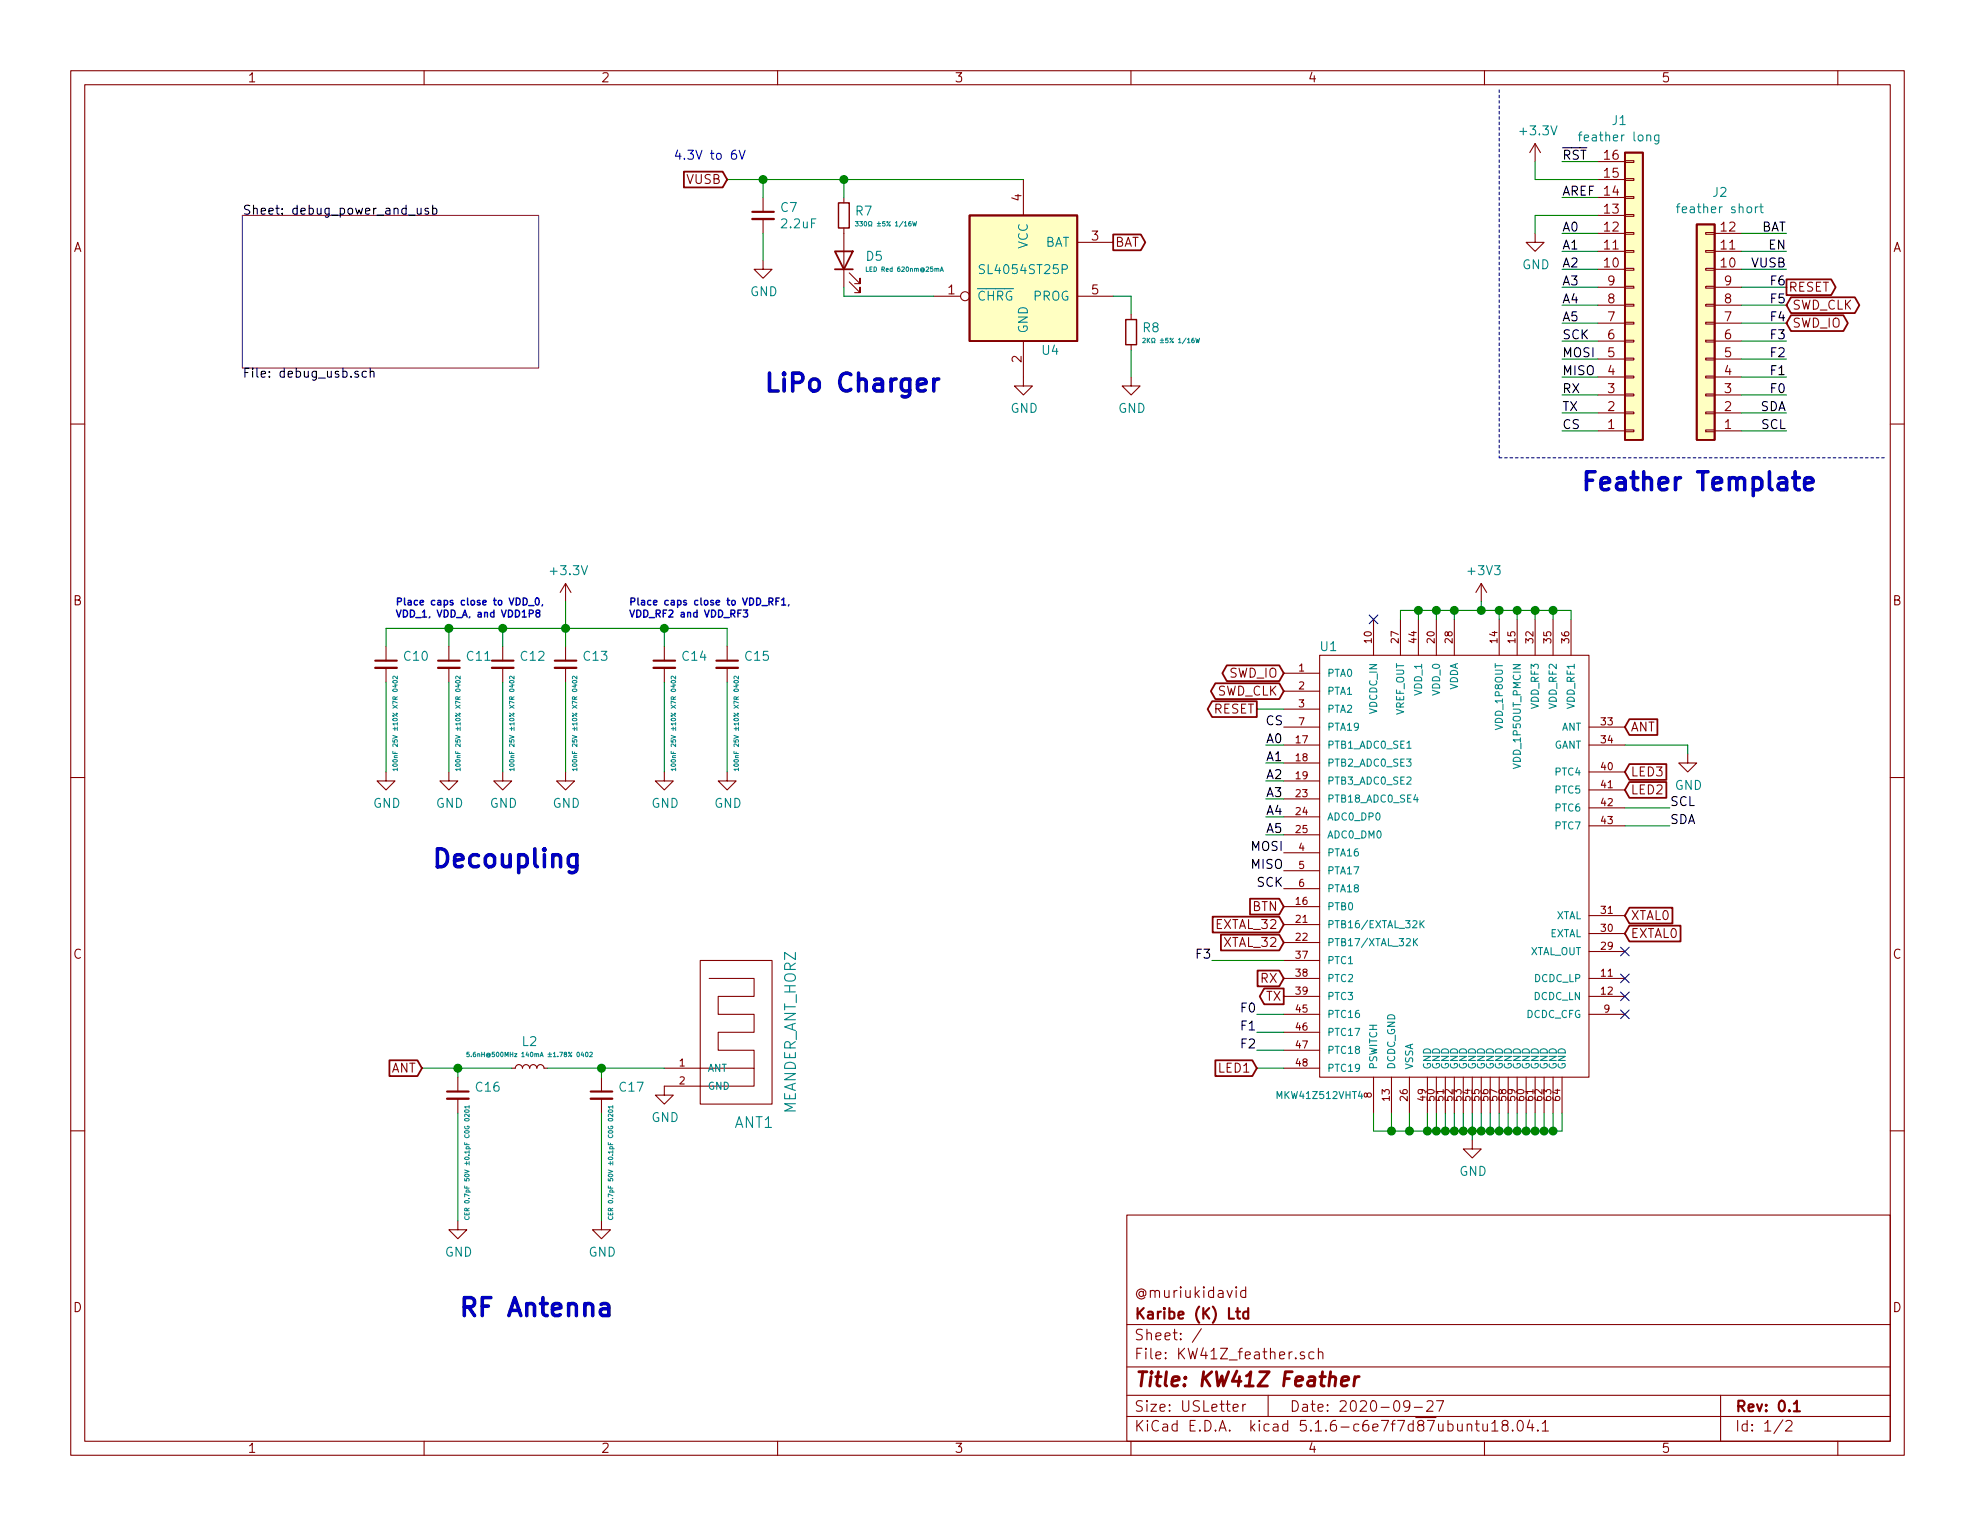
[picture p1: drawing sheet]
EESchema Schematic File Version 4
EELAYER 30 0
EELAYER END
$Descr USLetter 11000 8500
encoding utf-8
Sheet 1 2
Title "KW41Z Feather"
Date "2020-09-27"
Rev "0.1"
Comp "Karibe (K) Ltd"
Comment1 "@muriukidavid"
Comment2 ""
Comment3 ""
Comment4 ""
$EndDescr
$Comp
L Connector_Generic:Conn_01x16 J1
U 1 1
P 9100 1700
F 0 "J1" H 9019 675 50  0000 C CNN
F 1 "feather long" H 9019 766 50  0000 C CNN
F 2 "Connector_PinHeader_2.54mm:PinHeader_1x16_P2.54mm_Vertical" H 9100 1700 50  0001 C CNN
F 3 "~" H 9100 1700 50  0001 C CNN
	1    9100 1700
	1    0    0    1   
$EndComp
$Comp
L Connector_Generic:Conn_01x12 J2
U 1 1
P 9500 1900
F 0 "J2" H 9420 1075 50  0000 C CNN
F 1 "feather short" H 9420 1166 50  0000 C CNN
F 2 "Connector_PinHeader_2.54mm:PinHeader_1x12_P2.54mm_Vertical" H 9500 1900 50  0001 C CNN
F 3 "~" H 9500 1900 50  0001 C CNN
	1    9500 1900
	-1   0    0    1   
$EndComp
Text Label 8700 900  0    50   ~ 0
~RST
Text Label 8700 1100 0    50   ~ 0
AREF
Text Label 8700 1300 0    50   ~ 0
A0
Text Label 8700 1400 0    50   ~ 0
A1
Text Label 8700 1500 0    50   ~ 0
A2
Text Label 8700 1600 0    50   ~ 0
A3
Text Label 8700 1700 0    50   ~ 0
A4
Text Label 8700 1800 0    50   ~ 0
A5
Text Label 8700 1900 0    50   ~ 0
SCK
Text Label 8700 2000 0    50   ~ 0
MOSI
Text Label 8700 2100 0    50   ~ 0
MISO
Text Label 8700 2200 0    50   ~ 0
RX
Text Label 8700 2300 0    50   ~ 0
TX
Text Label 8700 2400 0    50   ~ 0
CS
Text Label 9950 1300 2    50   ~ 0
BAT
Text Label 9950 1400 2    50   ~ 0
EN
Text Label 9950 1500 2    50   ~ 0
VUSB
Text Label 9950 1600 2    50   ~ 0
F6
Text Label 9950 1700 2    50   ~ 0
F5
Text Label 9950 1800 2    50   ~ 0
F4
Text Label 9950 1900 2    50   ~ 0
F3
Text Label 9950 2000 2    50   ~ 0
F2
Text Label 9950 2100 2    50   ~ 0
F1
Text Label 9950 2200 2    50   ~ 0
F0
Text Label 9950 2400 2    50   ~ 0
SCL
Text Label 9950 2300 2    50   ~ 0
SDA
Wire Wire Line
	8700 900  8900 900 
Wire Wire Line
	8700 1100 8900 1100
Wire Wire Line
	8700 1300 8900 1300
Wire Wire Line
	8700 1400 8900 1400
Wire Wire Line
	8700 1500 8900 1500
Wire Wire Line
	8700 1600 8900 1600
Wire Wire Line
	8700 1700 8900 1700
Wire Wire Line
	8700 1800 8900 1800
Wire Wire Line
	8700 1900 8900 1900
Wire Wire Line
	8700 2000 8900 2000
Wire Wire Line
	8700 2100 8900 2100
Wire Wire Line
	8700 2200 8900 2200
Wire Wire Line
	8700 2300 8900 2300
Wire Wire Line
	8700 2400 8900 2400
Wire Wire Line
	9700 1300 9950 1300
Wire Wire Line
	9700 1400 9950 1400
Wire Wire Line
	9700 1500 9950 1500
Wire Wire Line
	9700 1600 9950 1600
Wire Wire Line
	9700 1700 9950 1700
Wire Wire Line
	9700 1800 9950 1800
Wire Wire Line
	9700 1900 9950 1900
Wire Wire Line
	9700 2000 9950 2000
Wire Wire Line
	9700 2100 9950 2100
Wire Wire Line
	9700 2200 9950 2200
Wire Wire Line
	9700 2300 9950 2300
Wire Wire Line
	9700 2400 9950 2400
$Comp
L power:+3.3V #PWR01
U 1 1
P 8550 900
F 0 "#PWR01" H 8550 750 50  0001 C CNN
F 1 "+3.3V" H 8565 1073 50  0000 C CNN
F 2 "" H 8550 900 50  0001 C CNN
F 3 "" H 8550 900 50  0001 C CNN
	1    8550 900 
	1    0    0    -1  
$EndComp
$Comp
L power:GND #PWR02
U 1 1
P 8550 1300
F 0 "#PWR02" H 8550 1050 50  0001 C CNN
F 1 "GND" H 8555 1127 50  0000 C CNN
F 2 "" H 8550 1300 50  0001 C CNN
F 3 "" H 8550 1300 50  0001 C CNN
	1    8550 1300
	1    0    0    -1  
$EndComp
Wire Wire Line
	8550 900  8550 1000
Wire Wire Line
	8550 1000 8900 1000
Wire Wire Line
	8550 1300 8550 1200
Wire Wire Line
	8550 1200 8900 1200
Wire Notes Line
	8350 500  8350 2550
Wire Notes Line
	8350 2550 10500 2550
$Comp
L MKW41Z-board:MKW41Z512VHT4 U1
U 1 1
P 8200 4800
F 0 "U1" H 7400 6000 50  0000 C CNN
F 1 "MKW41Z512VHT4" H 7350 3500 39  0000 C CNN
F 2 "mk41z512vht4:MKW41Z512VHT4_A" H 7100 2400 50  0001 L BNN
F 3 "VFQFN-48 NXP Semiconductors" H 7100 2900 50  0001 L BNN
F 4 "https://www.digikey.com/product-detail/en/nxp-usa-inc/MKW41Z512VHT4/MKW41Z512VHT4-ND/6073454?WT.z_cid=ref_snapeda&utm_source=snapeda&utm_medium=aggregator&utm_campaign=buynow" H 7100 2550 50  0001 L BNN "Field4"
F 5 "KINETIS L 32-BIT MCU ARM CORTEX-" H 7100 2800 50  0001 L BNN "Field5"
F 6 "NXP Semiconductors" H 7100 3000 50  0001 L BNN "Field6"
F 7 "MKW41Z512VHT4-ND" H 7100 2700 50  0001 L BNN "Field7"
	1    8200 4800
	1    0    0    -1  
$EndComp
$Sheet
S 1350 1200 1650 850 
U 5F668CF3
F0 "debug_power_and_usb" 50
F1 "debug_usb.sch" 50
$EndSheet
Text GLabel 7150 3750 0    50   BiDi ~ 0
SWD_IO
Text GLabel 7150 3850 0    50   BiDi ~ 0
SWD_CLK
Text GLabel 7150 5550 0    50   Output ~ 0
TX
Text GLabel 7150 5450 0    50   Input ~ 0
RX
Text GLabel 7150 5150 0    50   Input ~ 0
EXTAL_32
Text GLabel 7150 5250 0    50   Input ~ 0
XTAL_32
Text GLabel 9050 5200 2    50   Input ~ 0
EXTAL0
Text GLabel 9050 5100 2    50   Input ~ 0
XTAL0
$Comp
L MKW41Z-board:GND #PWR03
U 1 1
P 8200 6350
F 0 "#PWR03" H 8200 6100 50  0001 C CNN
F 1 "GND" H 8205 6177 50  0000 C CNN
F 2 "" H 8200 6350 50  0001 C CNN
F 3 "" H 8200 6350 50  0001 C CNN
	1    8200 6350
	1    0    0    -1  
$EndComp
Text GLabel 7150 5050 0    50   Input ~ 0
BTN
Text GLabel 7000 5950 0    50   Input ~ 0
LED1
Text GLabel 9050 4400 2    50   Input ~ 0
LED2
Text GLabel 9050 4300 2    50   Input ~ 0
LED3
Text GLabel 9050 4050 2    50   Input ~ 0
ANT
$Comp
L MKW41Z-board:GND #PWR05
U 1 1
P 9400 4200
F 0 "#PWR05" H 9400 3950 50  0001 C CNN
F 1 "GND" H 9405 4027 50  0000 C CNN
F 2 "" H 9400 4200 50  0001 C CNN
F 3 "" H 9400 4200 50  0001 C CNN
	1    9400 4200
	1    0    0    -1  
$EndComp
Wire Wire Line
	9050 4150 9400 4150
Wire Wire Line
	9400 4150 9400 4200
NoConn ~ 7650 3450
Wire Wire Line
	7650 6200 7650 6300
Wire Wire Line
	7650 6300 7750 6300
Wire Wire Line
	8700 6300 8700 6200
Wire Wire Line
	8650 6200 8650 6300
Connection ~ 8650 6300
Wire Wire Line
	8650 6300 8700 6300
Wire Wire Line
	8600 6200 8600 6300
Connection ~ 8600 6300
Wire Wire Line
	8600 6300 8650 6300
Wire Wire Line
	8550 6200 8550 6300
Connection ~ 8550 6300
Wire Wire Line
	8550 6300 8600 6300
Wire Wire Line
	8500 6200 8500 6300
Connection ~ 8500 6300
Wire Wire Line
	8500 6300 8550 6300
Wire Wire Line
	8450 6200 8450 6300
Connection ~ 8450 6300
Wire Wire Line
	8450 6300 8500 6300
Wire Wire Line
	8400 6200 8400 6300
Connection ~ 8400 6300
Wire Wire Line
	8400 6300 8450 6300
Wire Wire Line
	8350 6200 8350 6300
Connection ~ 8350 6300
Wire Wire Line
	8350 6300 8400 6300
Wire Wire Line
	8300 6200 8300 6300
Connection ~ 8300 6300
Wire Wire Line
	8300 6300 8350 6300
Wire Wire Line
	8250 6200 8250 6300
Connection ~ 8250 6300
Wire Wire Line
	8250 6300 8300 6300
Wire Wire Line
	8200 6200 8200 6300
Connection ~ 8200 6300
Wire Wire Line
	8200 6300 8250 6300
Wire Wire Line
	8150 6200 8150 6300
Connection ~ 8150 6300
Wire Wire Line
	8150 6300 8200 6300
Wire Wire Line
	8100 6200 8100 6300
Connection ~ 8100 6300
Wire Wire Line
	8100 6300 8150 6300
Wire Wire Line
	8050 6200 8050 6300
Connection ~ 8050 6300
Wire Wire Line
	8050 6300 8100 6300
Wire Wire Line
	8000 6200 8000 6300
Connection ~ 8000 6300
Wire Wire Line
	8000 6300 8050 6300
Wire Wire Line
	7950 6200 7950 6300
Connection ~ 7950 6300
Wire Wire Line
	7950 6300 8000 6300
Wire Wire Line
	7850 6200 7850 6300
Connection ~ 7850 6300
Wire Wire Line
	7850 6300 7950 6300
Wire Wire Line
	7750 6200 7750 6300
Connection ~ 7750 6300
Wire Wire Line
	7750 6300 7850 6300
Wire Wire Line
	8200 6350 8200 6300
$Comp
L power:+3V3 #PWR?
U 1 1
P 8250 3350
AR Path="/5F668CF3/5F6CE064" Ref="#PWR?"  Part="1" 
AR Path="/5F6CE064" Ref="#PWR04"  Part="1" 
F 0 "#PWR04" H 8250 3200 50  0001 C CNN
F 1 "+3V3" H 8265 3523 50  0000 C CNN
F 2 "" H 8250 3350 50  0001 C CNN
F 3 "" H 8250 3350 50  0001 C CNN
	1    8250 3350
	1    0    0    -1  
$EndComp
Wire Wire Line
	7800 3450 7800 3400
Wire Wire Line
	7800 3400 7900 3400
Wire Wire Line
	8750 3400 8750 3450
Wire Wire Line
	8650 3450 8650 3400
Connection ~ 8650 3400
Wire Wire Line
	8650 3400 8750 3400
Wire Wire Line
	8550 3450 8550 3400
Connection ~ 8550 3400
Wire Wire Line
	8550 3400 8650 3400
Wire Wire Line
	8450 3450 8450 3400
Connection ~ 8450 3400
Wire Wire Line
	8450 3400 8550 3400
Wire Wire Line
	8350 3450 8350 3400
Connection ~ 8350 3400
Wire Wire Line
	8350 3400 8450 3400
Wire Wire Line
	8100 3450 8100 3400
Connection ~ 8100 3400
Wire Wire Line
	8100 3400 8250 3400
Wire Wire Line
	8000 3450 8000 3400
Connection ~ 8000 3400
Wire Wire Line
	8000 3400 8100 3400
Wire Wire Line
	7900 3450 7900 3400
Connection ~ 7900 3400
Wire Wire Line
	7900 3400 8000 3400
Wire Wire Line
	8250 3400 8250 3350
Connection ~ 8250 3400
Wire Wire Line
	8250 3400 8350 3400
Text Label 7050 4150 0    50   ~ 0
A0
Text Label 7050 4250 0    50   ~ 0
A1
Text Label 7050 4350 0    50   ~ 0
A2
Text Label 7050 4450 0    50   ~ 0
A3
Text Label 7050 4550 0    50   ~ 0
A4
Text Label 7050 4650 0    50   ~ 0
A5
Wire Wire Line
	7050 4650 7150 4650
Wire Wire Line
	7050 4550 7150 4550
Wire Wire Line
	7050 4450 7150 4450
Wire Wire Line
	7050 4350 7150 4350
Wire Wire Line
	7050 4250 7150 4250
Wire Wire Line
	7050 4150 7150 4150
Text Label 7150 4950 2    50   ~ 0
SCK
Text Label 7150 4750 2    50   ~ 0
MOSI
Text Label 7150 4850 2    50   ~ 0
MISO
Text Label 9300 4600 0    50   ~ 0
SDA
Text Label 9300 4500 0    50   ~ 0
SCL
Wire Wire Line
	9050 4500 9300 4500
Wire Wire Line
	9050 4600 9300 4600
Text Label 7150 4050 2    50   ~ 0
CS
Wire Wire Line
	7000 5650 7150 5650
Wire Wire Line
	7150 5750 7000 5750
Wire Wire Line
	7000 5850 7150 5850
Wire Wire Line
	7150 5950 7000 5950
Text GLabel 7000 3950 0    50   Output ~ 0
RESET
Wire Wire Line
	7000 3950 7150 3950
Text Label 7000 5650 2    50   ~ 0
F0
Text Label 7000 5750 2    50   ~ 0
F1
Text Label 7000 5850 2    50   ~ 0
F2
Text Label 6750 5350 2    50   ~ 0
F3
Wire Wire Line
	6750 5350 7150 5350
NoConn ~ 9050 5450
NoConn ~ 9050 5550
NoConn ~ 9050 5650
NoConn ~ 9050 5300
Text GLabel 2350 5950 0    50   Input ~ 0
ANT
$Comp
L MKW41Z-board:MEANDER_ANT_HORZ ANT1
U 1 1
P 3900 5950
F 0 "ANT1" H 4200 5650 60  0000 C CNN
F 1 "MEANDER_ANT_HORZ" V 4400 6150 60  0000 C CNN
F 2 "RF_Antenna:Texas_SWRA117D_2.4GHz_Right" H 3900 5950 60  0001 C CNN
F 3 "" H 3900 5950 60  0001 C CNN
	1    3900 5950
	1    0    0    -1  
$EndComp
$Comp
L power:GND #PWR06
U 1 1
P 3700 6050
F 0 "#PWR06" H 3700 5800 50  0001 C CNN
F 1 "GND" H 3705 5877 50  0000 C CNN
F 2 "" H 3700 6050 50  0001 C CNN
F 3 "" H 3700 6050 50  0001 C CNN
	1    3700 6050
	1    0    0    -1  
$EndComp
$Comp
L myRF:SL4054ST25P U4
U 1 1
P 5700 1500
F 0 "U4" H 5850 1050 50  0000 C CNN
F 1 "SL4054ST25P" H 5700 1500 50  0000 C CNN
F 2 "Package_TO_SOT_SMD:SOT-23-5" H 5700 1850 50  0001 C CNN
F 3 "http://www.ti.com/lit/ds/symlink/tps2041.pdf" H 5650 1800 50  0001 C CNN
	1    5700 1500
	1    0    0    -1  
$EndComp
$Comp
L Device:C_Small C?
U 1 1
P 4250 1200
AR Path="/5F668CF3/5F72CE10" Ref="C?"  Part="1" 
AR Path="/5F72CE10" Ref="C7"  Part="1" 
F 0 "C7" H 4342 1246 50  0000 L CNN
F 1 "2.2uF" H 4342 1155 50  0000 L CNN
F 2 "Capacitor_SMD:C_0402_1005Metric" H 4250 1200 50  0001 C CNN
F 3 "~" H 4250 1200 50  0001 C CNN
F 4 "CC0402KRX7R8BB104" H 4250 1200 50  0001 C CNN "Mfr. #"
F 5 "C105883" H 4250 1200 50  0001 C CNN "LCSC #"
	1    4250 1200
	1    0    0    -1  
$EndComp
$Comp
L Device:R_Small R?
U 1 1
P 4700 1200
AR Path="/5F668CF3/5F7326DA" Ref="R?"  Part="1" 
AR Path="/5F7326DA" Ref="R7"  Part="1" 
F 0 "R7" H 4759 1226 50  0000 L CNN
F 1 "330Ω ±5% 1/16W" H 4759 1154 25  0000 L CNN
F 2 "Resistor_SMD:R_0402_1005Metric" H 4700 1200 50  0001 C CNN
F 3 "~" H 4700 1200 50  0001 C CNN
F 4 "0402WGJ0331TCE" H 4700 1200 50  0001 C CNN "Mfr. #"
F 5 "C12246" H 4700 1200 50  0001 C CNN "LCSC #"
	1    4700 1200
	1    0    0    -1  
$EndComp
$Comp
L Device:LED D?
U 1 1
P 4700 1450
AR Path="/5F668CF3/5F7326E2" Ref="D?"  Part="1" 
AR Path="/5F7326E2" Ref="D5"  Part="1" 
F 0 "D5" V 4719 1332 50  0000 R CNN
F 1 "LED Red 620nm@25mA" V 4647 1332 25  0000 R CNN
F 2 "LED_SMD:LED_0402_1005Metric" H 4700 1450 50  0001 C CNN
F 3 "~" H 4700 1450 50  0001 C CNN
F 4 "NCD0402R1" V 4700 1450 50  0001 C CNN "Mfr. #"
F 5 "C130719" V 4700 1450 50  0001 C CNN "LCSC #"
	1    4700 1450
	0    -1   -1   0   
$EndComp
Text GLabel 4050 1000 0    50   Input ~ 0
VUSB
Wire Wire Line
	4050 1000 4250 1000
Wire Wire Line
	4700 1100 4700 1000
Connection ~ 4700 1000
Wire Wire Line
	4700 1000 5700 1000
Wire Wire Line
	4250 1100 4250 1000
Connection ~ 4250 1000
Wire Wire Line
	4250 1000 4700 1000
Wire Wire Line
	4700 1600 4700 1650
Wire Wire Line
	4700 1650 5200 1650
$Comp
L power:GND #PWR0102
U 1 1
P 4250 1450
F 0 "#PWR0102" H 4250 1200 50  0001 C CNN
F 1 "GND" H 4255 1277 50  0000 C CNN
F 2 "" H 4250 1450 50  0001 C CNN
F 3 "" H 4250 1450 50  0001 C CNN
	1    4250 1450
	1    0    0    -1  
$EndComp
Wire Wire Line
	4250 1300 4250 1450
Text GLabel 6200 1350 2    50   Output ~ 0
BAT
$Comp
L Device:R_Small R?
U 1 1
P 6300 1850
AR Path="/5F668CF3/5F75CDED" Ref="R?"  Part="1" 
AR Path="/5F75CDED" Ref="R8"  Part="1" 
F 0 "R8" H 6359 1876 50  0000 L CNN
F 1 "2KΩ ±5% 1/16W" H 6359 1804 25  0000 L CNN
F 2 "Resistor_SMD:R_0402_1005Metric" H 6300 1850 50  0001 C CNN
F 3 "" H 6300 1850 50  0001 C CNN
F 4 "" H 6300 1850 50  0001 C CNN "Mfr. #"
F 5 "" H 6300 1850 50  0001 C CNN "LCSC #"
	1    6300 1850
	1    0    0    -1  
$EndComp
Wire Wire Line
	6200 1650 6300 1650
Wire Wire Line
	6300 1650 6300 1750
$Comp
L power:GND #PWR0103
U 1 1
P 5700 2100
F 0 "#PWR0103" H 5700 1850 50  0001 C CNN
F 1 "GND" H 5705 1927 50  0000 C CNN
F 2 "" H 5700 2100 50  0001 C CNN
F 3 "" H 5700 2100 50  0001 C CNN
	1    5700 2100
	1    0    0    -1  
$EndComp
$Comp
L power:GND #PWR0104
U 1 1
P 6300 2100
F 0 "#PWR0104" H 6300 1850 50  0001 C CNN
F 1 "GND" H 6305 1927 50  0000 C CNN
F 2 "" H 6300 2100 50  0001 C CNN
F 3 "" H 6300 2100 50  0001 C CNN
	1    6300 2100
	1    0    0    -1  
$EndComp
Wire Wire Line
	6300 1950 6300 2100
Text Notes 3750 900  0    50   ~ 0
4.3V to 6V
Text GLabel 9950 1800 2    50   BiDi ~ 0
SWD_IO
Text GLabel 9950 1700 2    50   BiDi ~ 0
SWD_CLK
Text GLabel 9950 1600 2    50   Output ~ 0
RESET
Text Notes 4250 2200 0    100  ~ 20
LiPo Charger
$Comp
L Device:C_Small C?
U 1 1
P 2150 3700
AR Path="/5F668CF3/5F7A2E28" Ref="C?"  Part="1" 
AR Path="/5F7A2E28" Ref="C10"  Part="1" 
F 0 "C10" H 2242 3746 50  0000 L CNN
F 1 "100nF 25V ±10% X7R 0402" V 2200 3100 25  0000 L CNN
F 2 "Capacitor_SMD:C_0402_1005Metric" H 2150 3700 50  0001 C CNN
F 3 "https://datasheet.lcsc.com/szlcsc/1811081510_Murata-Electronics-GCM155R71E104KE02D_C126527.pdf" H 2150 3700 50  0001 C CNN
F 4 "GCM155R71E104KE02D" H 2150 3700 50  0001 C CNN "Mfr. #"
F 5 "C126527" H 2150 3700 50  0001 C CNN "LCSC #"
	1    2150 3700
	1    0    0    -1  
$EndComp
$Comp
L power:GND #PWR07
U 1 1
P 2150 4300
F 0 "#PWR07" H 2150 4050 50  0001 C CNN
F 1 "GND" H 2155 4127 50  0000 C CNN
F 2 "" H 2150 4300 50  0001 C CNN
F 3 "" H 2150 4300 50  0001 C CNN
	1    2150 4300
	1    0    0    -1  
$EndComp
Wire Wire Line
	2150 3800 2150 4300
$Comp
L Device:C_Small C?
U 1 1
P 2500 3700
AR Path="/5F668CF3/5F7A990D" Ref="C?"  Part="1" 
AR Path="/5F7A990D" Ref="C11"  Part="1" 
F 0 "C11" H 2592 3746 50  0000 L CNN
F 1 "100nF 25V ±10% X7R 0402" V 2550 3100 25  0000 L CNN
F 2 "Capacitor_SMD:C_0402_1005Metric" H 2500 3700 50  0001 C CNN
F 3 "https://datasheet.lcsc.com/szlcsc/1811081510_Murata-Electronics-GCM155R71E104KE02D_C126527.pdf" H 2500 3700 50  0001 C CNN
F 4 "GCM155R71E104KE02D" H 2500 3700 50  0001 C CNN "Mfr. #"
F 5 "C126527" H 2500 3700 50  0001 C CNN "LCSC #"
	1    2500 3700
	1    0    0    -1  
$EndComp
$Comp
L power:GND #PWR08
U 1 1
P 2500 4300
F 0 "#PWR08" H 2500 4050 50  0001 C CNN
F 1 "GND" H 2505 4127 50  0000 C CNN
F 2 "" H 2500 4300 50  0001 C CNN
F 3 "" H 2500 4300 50  0001 C CNN
	1    2500 4300
	1    0    0    -1  
$EndComp
Wire Wire Line
	2500 3800 2500 4300
$Comp
L Device:C_Small C?
U 1 1
P 2800 3700
AR Path="/5F668CF3/5F7AF80D" Ref="C?"  Part="1" 
AR Path="/5F7AF80D" Ref="C12"  Part="1" 
F 0 "C12" H 2892 3746 50  0000 L CNN
F 1 "100nF 25V ±10% X7R 0402" V 2850 3100 25  0000 L CNN
F 2 "Capacitor_SMD:C_0402_1005Metric" H 2800 3700 50  0001 C CNN
F 3 "https://datasheet.lcsc.com/szlcsc/1811081510_Murata-Electronics-GCM155R71E104KE02D_C126527.pdf" H 2800 3700 50  0001 C CNN
F 4 "GCM155R71E104KE02D" H 2800 3700 50  0001 C CNN "Mfr. #"
F 5 "C126527" H 2800 3700 50  0001 C CNN "LCSC #"
	1    2800 3700
	1    0    0    -1  
$EndComp
$Comp
L power:GND #PWR09
U 1 1
P 2800 4300
F 0 "#PWR09" H 2800 4050 50  0001 C CNN
F 1 "GND" H 2805 4127 50  0000 C CNN
F 2 "" H 2800 4300 50  0001 C CNN
F 3 "" H 2800 4300 50  0001 C CNN
	1    2800 4300
	1    0    0    -1  
$EndComp
Wire Wire Line
	2800 3800 2800 4300
$Comp
L Device:C_Small C?
U 1 1
P 3150 3700
AR Path="/5F668CF3/5F7AF81C" Ref="C?"  Part="1" 
AR Path="/5F7AF81C" Ref="C13"  Part="1" 
F 0 "C13" H 3242 3746 50  0000 L CNN
F 1 "100nF 25V ±10% X7R 0402" V 3200 3100 25  0000 L CNN
F 2 "Capacitor_SMD:C_0402_1005Metric" H 3150 3700 50  0001 C CNN
F 3 "https://datasheet.lcsc.com/szlcsc/1811081510_Murata-Electronics-GCM155R71E104KE02D_C126527.pdf" H 3150 3700 50  0001 C CNN
F 4 "GCM155R71E104KE02D" H 3150 3700 50  0001 C CNN "Mfr. #"
F 5 "C126527" H 3150 3700 50  0001 C CNN "LCSC #"
	1    3150 3700
	1    0    0    -1  
$EndComp
$Comp
L power:GND #PWR029
U 1 1
P 3150 4300
F 0 "#PWR029" H 3150 4050 50  0001 C CNN
F 1 "GND" H 3155 4127 50  0000 C CNN
F 2 "" H 3150 4300 50  0001 C CNN
F 3 "" H 3150 4300 50  0001 C CNN
	1    3150 4300
	1    0    0    -1  
$EndComp
Wire Wire Line
	3150 3800 3150 4300
$Comp
L Device:C_Small C?
U 1 1
P 3700 3700
AR Path="/5F668CF3/5F7B5259" Ref="C?"  Part="1" 
AR Path="/5F7B5259" Ref="C14"  Part="1" 
F 0 "C14" H 3792 3746 50  0000 L CNN
F 1 "100nF 25V ±10% X7R 0402" V 3750 3100 25  0000 L CNN
F 2 "Capacitor_SMD:C_0402_1005Metric" H 3700 3700 50  0001 C CNN
F 3 "https://datasheet.lcsc.com/szlcsc/1811081510_Murata-Electronics-GCM155R71E104KE02D_C126527.pdf" H 3700 3700 50  0001 C CNN
F 4 "GCM155R71E104KE02D" H 3700 3700 50  0001 C CNN "Mfr. #"
F 5 "C126527" H 3700 3700 50  0001 C CNN "LCSC #"
	1    3700 3700
	1    0    0    -1  
$EndComp
$Comp
L power:GND #PWR030
U 1 1
P 3700 4300
F 0 "#PWR030" H 3700 4050 50  0001 C CNN
F 1 "GND" H 3705 4127 50  0000 C CNN
F 2 "" H 3700 4300 50  0001 C CNN
F 3 "" H 3700 4300 50  0001 C CNN
	1    3700 4300
	1    0    0    -1  
$EndComp
Wire Wire Line
	3700 3800 3700 4300
$Comp
L Device:C_Small C?
U 1 1
P 4050 3700
AR Path="/5F668CF3/5F7B5268" Ref="C?"  Part="1" 
AR Path="/5F7B5268" Ref="C15"  Part="1" 
F 0 "C15" H 4142 3746 50  0000 L CNN
F 1 "100nF 25V ±10% X7R 0402" V 4100 3100 25  0000 L CNN
F 2 "Capacitor_SMD:C_0402_1005Metric" H 4050 3700 50  0001 C CNN
F 3 "https://datasheet.lcsc.com/szlcsc/1811081510_Murata-Electronics-GCM155R71E104KE02D_C126527.pdf" H 4050 3700 50  0001 C CNN
F 4 "GCM155R71E104KE02D" H 4050 3700 50  0001 C CNN "Mfr. #"
F 5 "C126527" H 4050 3700 50  0001 C CNN "LCSC #"
	1    4050 3700
	1    0    0    -1  
$EndComp
$Comp
L power:GND #PWR031
U 1 1
P 4050 4300
F 0 "#PWR031" H 4050 4050 50  0001 C CNN
F 1 "GND" H 4055 4127 50  0000 C CNN
F 2 "" H 4050 4300 50  0001 C CNN
F 3 "" H 4050 4300 50  0001 C CNN
	1    4050 4300
	1    0    0    -1  
$EndComp
Wire Wire Line
	4050 3800 4050 4300
$Comp
L power:+3.3V #PWR011
U 1 1
P 3150 3350
F 0 "#PWR011" H 3150 3200 50  0001 C CNN
F 1 "+3.3V" H 3165 3523 50  0000 C CNN
F 2 "" H 3150 3350 50  0001 C CNN
F 3 "" H 3150 3350 50  0001 C CNN
	1    3150 3350
	1    0    0    -1  
$EndComp
Wire Wire Line
	2150 3500 2500 3500
Wire Wire Line
	4050 3500 4050 3600
Wire Wire Line
	2150 3500 2150 3600
Wire Wire Line
	3700 3600 3700 3500
Connection ~ 3700 3500
Wire Wire Line
	3700 3500 4050 3500
Wire Wire Line
	3150 3600 3150 3500
Connection ~ 3150 3500
Wire Wire Line
	3150 3500 3700 3500
Wire Wire Line
	2800 3600 2800 3500
Connection ~ 2800 3500
Wire Wire Line
	2800 3500 3150 3500
Wire Wire Line
	2500 3600 2500 3500
Connection ~ 2500 3500
Wire Wire Line
	2500 3500 2800 3500
Wire Wire Line
	3150 3350 3150 3500
Text Notes 2200 3450 0    39   ~ 8
Place caps close to VDD_0,\nVDD_1, VDD_A, and VDD1P8
Text Notes 3500 3450 0    39   ~ 8
Place caps close to VDD_RF1,\nVDD_RF2 and VDD_RF3
Text Notes 2400 4850 0    100  ~ 20
Decoupling
$Comp
L Device:C_Small C?
U 1 1
P 2550 6100
AR Path="/5F668CF3/5F824024" Ref="C?"  Part="1" 
AR Path="/5F824024" Ref="C16"  Part="1" 
F 0 "C16" H 2642 6146 50  0000 L CNN
F 1 "CER 0.7pF 50V ±0.1pF C0G 0201" V 2600 5400 25  0000 L CNN
F 2 "Capacitor_SMD:C_0201_0603Metric" H 2550 6100 50  0001 C CNN
F 3 "https://psearch.en.murata.com/capacitor/product/GRM0335C1HR70BA01%23.html" H 2550 6100 50  0001 C CNN
F 4 "GRM0335C1HR70BA01D" H 2550 6100 50  0001 C CNN "Mfr. #"
F 5 "C237538" H 2550 6100 50  0001 C CNN "LCSC #"
	1    2550 6100
	1    0    0    -1  
$EndComp
$Comp
L power:GND #PWR032
U 1 1
P 2550 6800
F 0 "#PWR032" H 2550 6550 50  0001 C CNN
F 1 "GND" H 2555 6627 50  0000 C CNN
F 2 "" H 2550 6800 50  0001 C CNN
F 3 "" H 2550 6800 50  0001 C CNN
	1    2550 6800
	1    0    0    -1  
$EndComp
Wire Wire Line
	2550 6200 2550 6800
$Comp
L Device:L_Small L2
U 1 1
P 2950 5950
F 0 "L2" V 3095 5950 50  0000 C CNN
F 1 "5.6nH@500MHz 140mA ±1.78% 0402" V 3023 5950 25  0000 C CNN
F 2 "Inductor_SMD:L_0402_1005Metric" H 2950 5950 50  0001 C CNN
F 3 "https://datasheet.lcsc.com/szlcsc/Murata-Electronics-LQP15MN5N6B02D_C12667.pdf" H 2950 5950 50  0001 C CNN
F 4 "LQP15MN5N6B02D" V 2950 5950 50  0001 C CNN "Mfr. #"
F 5 "490-1133-1-ND" V 2950 5950 50  0001 C CNN "Digikey #"
F 6 "C12667" V 2950 5950 50  0001 C CNN "LCSC #"
	1    2950 5950
	0    -1   -1   0   
$EndComp
$Comp
L Device:C_Small C?
U 1 1
P 3350 6100
AR Path="/5F668CF3/5F82CD2F" Ref="C?"  Part="1" 
AR Path="/5F82CD2F" Ref="C17"  Part="1" 
F 0 "C17" H 3442 6146 50  0000 L CNN
F 1 "CER 0.7pF 50V ±0.1pF C0G 0201" V 3400 5400 25  0000 L CNN
F 2 "Capacitor_SMD:C_0201_0603Metric" H 3350 6100 50  0001 C CNN
F 3 "https://psearch.en.murata.com/capacitor/product/GRM0335C1HR70BA01%23.html" H 3350 6100 50  0001 C CNN
F 4 "GRM0335C1HR70BA01D" H 3350 6100 50  0001 C CNN "Mfr. #"
F 5 "C237538" H 3350 6100 50  0001 C CNN "LCSC #"
	1    3350 6100
	1    0    0    -1  
$EndComp
$Comp
L power:GND #PWR033
U 1 1
P 3350 6800
F 0 "#PWR033" H 3350 6550 50  0001 C CNN
F 1 "GND" H 3355 6627 50  0000 C CNN
F 2 "" H 3350 6800 50  0001 C CNN
F 3 "" H 3350 6800 50  0001 C CNN
	1    3350 6800
	1    0    0    -1  
$EndComp
Wire Wire Line
	3350 6200 3350 6800
Wire Wire Line
	2350 5950 2550 5950
Wire Wire Line
	2550 6000 2550 5950
Connection ~ 2550 5950
Wire Wire Line
	2550 5950 2850 5950
Wire Wire Line
	3050 5950 3350 5950
Wire Wire Line
	3350 6000 3350 5950
Connection ~ 3350 5950
Wire Wire Line
	3350 5950 3700 5950
Text Notes 2550 7350 0    100  ~ 20
RF Antenna
Text Notes 8800 2750 0    100  ~ 20
Feather Template
$EndSCHEMATC
